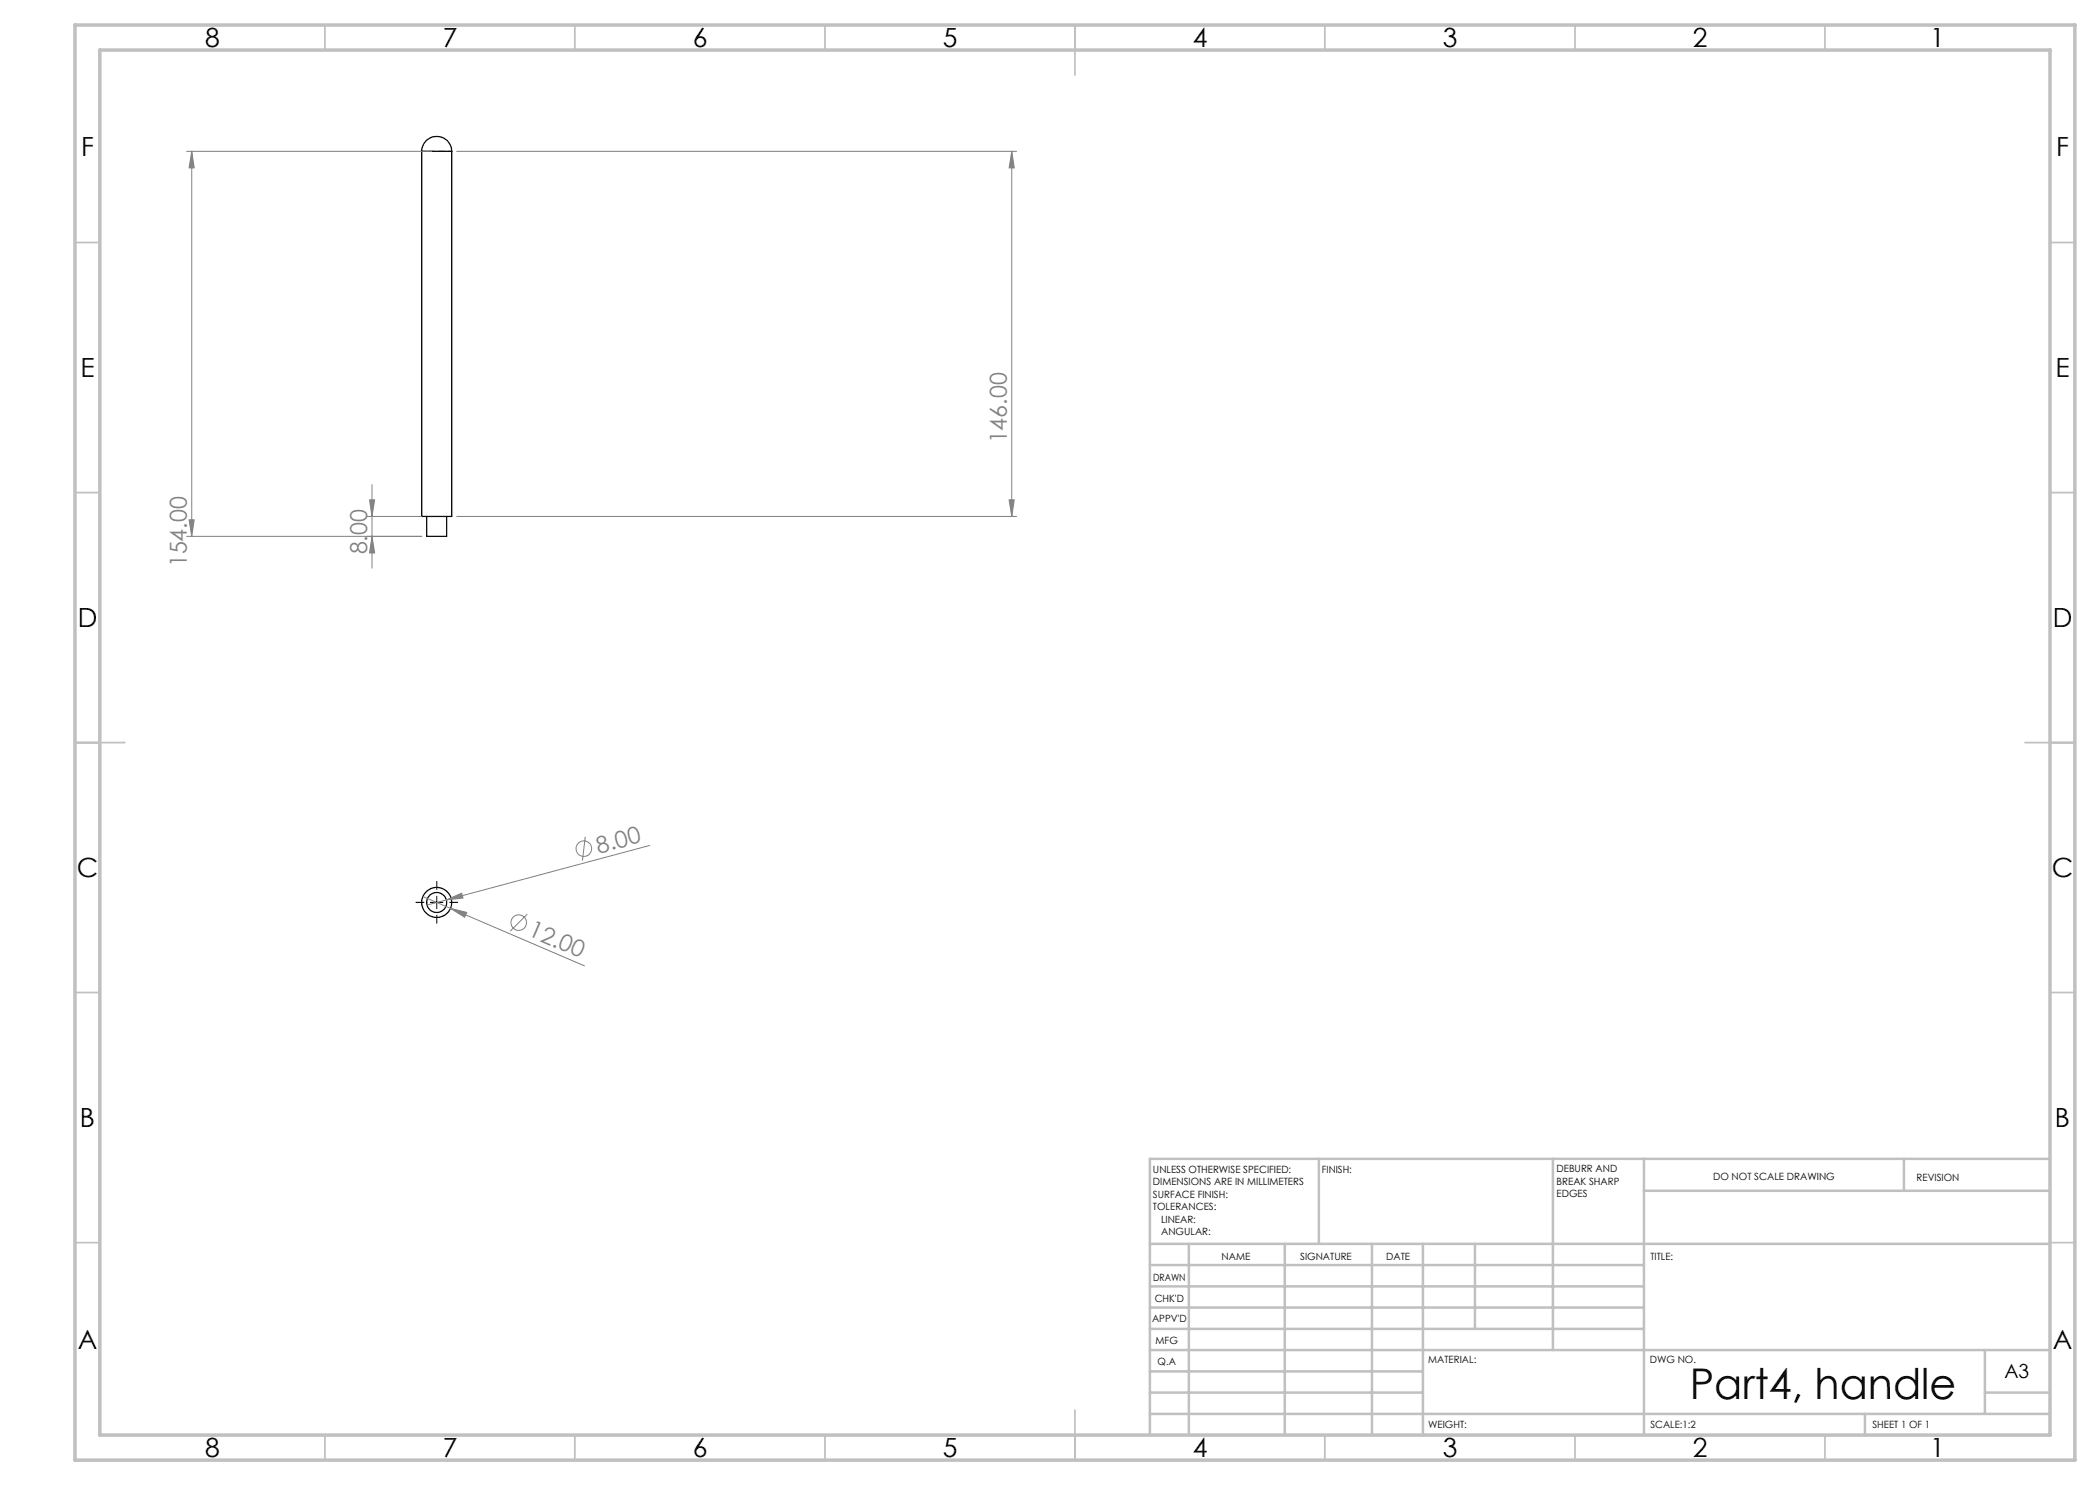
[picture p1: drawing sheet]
<svg xmlns="http://www.w3.org/2000/svg" width="420mm" height="297mm" viewBox="0 0 420 297" stroke-linecap="round" stroke-linejoin="round" font-family="sans-serif">
<path d="M90.4 30.3h-6" fill="none" stroke="#000" stroke-width=".2" stroke-dasharray="1.3 .6" stroke-dashoffset=".5" stroke-linecap="butt"/>
<g fill="none" stroke="#000" stroke-width=".25">
<path d="M84.3 30.3a3 3 0 0 1 3-3 3 3 0 0 1 3 3M84.3 30.3v73h6v-73M84.3 30.3h6M85.3 103.3v4h4v-4"/>
<circle cx="87.3" cy="180.5" r="1.99"/>
<circle cx="87.3" cy="180.5" r="3"/>
</g>
<g fill="none" stroke="#808080" stroke-width=".2">
<path d="M37.3 30.3h49M38.3 30.3l.5 3.3h-1zM38.3 30.3v77M91.3 30.3h112M202.4 30.3l.4 3.3h-1zM202.4 30.3v73M73.9 100h1l-.5 3.3zM74.4 96.9v16.7M201.8 100h1l-.4 3.3zM37.3 107.3h47M37.8 104h1l-.5 3.3zM73.4 103.3h10.9"/>
<path d="M74.4 107.3l.5 3.3h-1zM91.3 103.3h112M84.6 179.3l32.3 13.9M89.3 180l3-1.4 .3 1zM89.3 180l-3.9 1M117.1 167.4l-.6 4.7M130 169.1l-40.7 10.9M90.1 181.7l3.2 .8-.4 .9zM105.4 182.8l-3.3 3.4"/>
<circle cx="116.8" cy="169.7" r="1.55"/>
<circle cx="103.7" cy="184.5" r="1.54"/>
</g>
<path d="M87.4 178v-1.8M84.9 180.5h-1.8M87.4 183v1.7M89.9 180.5h1.7" fill="none" stroke="#000" stroke-width=".2" stroke-dasharray="15.2 1.3 1.3 1.3" stroke-linecap="butt"/>
<path d="M87.3 179.2v2.5M86.1 180.5h2.5" fill="none" stroke="#000" stroke-width=".2"/>
<g fill="none" stroke="#c0c0c0" stroke-width=".35">
<path d="M65 5v5M115 5v5M165 5v5M215 5v10M265 5v5M315 5v5M365 5v5M15 48.5h5M410 48.5h5M15 98.5h5M410 98.5h5M15 148.5h10"/>
<path d="M405 148.5h10M15 198.5h5M410 198.5h5M15 248.5h5M410 248.5h5M65 287v5M115 287v5M165 287v5M215 282v10M265 287v5M315 287v5M365 287v5"/>
</g>
<g fill="none" stroke="#c0c0c0" stroke-width=".5">
<path d="M263.8 231.8v17M310.6 231.8v38.2M328.8 231.8v55.2M328.8 238.2h81.2M380.8 231.8v6.4M410 231.8h-180v55.2M230 248.8h180M230 257.3h98.8M230 253h98.8M237.8 248.8v38.2M257 248.8v38.2M274.4 248.8v38.2"/>
<path d="M284.6 248.8v38.2M295 248.8v17M230 265.8h98.8M230 261.5h98.8M230 278.5h54.6M230 274.3h54.6M230 270h180M397 278.5h13M397 270v12.8M230 282.8h180M373 282.8v4.2"/>
</g>
<path d="M15 5h400v287h-400zM20 10h390v277h-390z" fill="none" stroke="#c0c0c0" stroke-width=".7"/>
<g fill="#808080">
<path d="M89.3 180l3-1.4 .3 1z"/>
<path d="M90.1 181.7l3.2 .8-.4 .9z"/>
<path d="M201.8 100h1l-.4 3.3zM202.4 30.3l.4 3.3h-1z"/>
<path d="M73.9 100h1l-.5 3.3zM74.4 107.3l.5 3.3h-1zM38.3 30.3l.5 3.3h-1zM37.8 104h1l-.5 3.3z"/>
</g>
<text font-size="8.5" x="338" y="279.7">Part4, handle</text>
<g font-size="5.3">
<text x="41" y="9.5">8</text>
<text x="88.5" y="9.5">7</text>
<text x="138.5" y="9.5">6</text>
<text x="188.5" y="9.5">5</text>
<text x="238.5" y="9.5">4</text>
<text x="288.5" y="9.5">3</text>
<text x="338.5" y="9.5">2</text>
<text x="386" y="9.5">1</text>
<text x="16.2" y="31.3">F</text>
<text x="411.2" y="31.3">F</text>
<text x="16.1" y="75.5">E</text>
<text x="411.1" y="75.5">E</text>
<text x="15.5" y="125.5">D</text>
<text x="410.5" y="125.5">D</text>
<text x="15.4" y="175.5">C</text>
<text x="410.4" y="175.5">C</text>
<text x="16" y="225.5">B</text>
<text x="411" y="225.5">B</text>
<text x="15.5" y="269.8">A</text>
<text x="410.5" y="269.8">A</text>
<text x="41" y="291.5">8</text>
<text x="88.5" y="291.5">7</text>
<text x="138.5" y="291.5">6</text>
<text x="188.5" y="291.5">5</text>
<text x="238.5" y="291.5">4</text>
<text x="288.5" y="291.5">3</text>
<text x="338.5" y="291.5">2</text>
<text x="386" y="291.5">1</text>
</g>
<g font-size="4.7" fill="#808080">
<text x="201.3" y="88.7" transform="rotate(-90 201.3 88.7)">146.00</text>
<text x="37.3" y="113.5" transform="rotate(-90 37.3 113.5)">154.00</text>
<text x="73.4" y="110.9" transform="rotate(-90 73.4 110.9)">8.00</text>
<text x="119.7" y="170.7" transform="rotate(-15 119.7 170.7)">8.00</text>
<text x="105.5" y="187.1" transform="rotate(23 105.5 187.1)">12.00</text>
</g>
<text font-size="3.9" x="400.9" y="275.5">A3</text>
<g font-size="2">
<text x="230.6" y="234.6">UNLESS OTHERWISE SPECIFIED:</text>
<text x="230.6" y="237.1">DIMENSIONS ARE IN MILLIMETERS</text>
<text x="230.6" y="239.6">SURFACE FINISH:</text>
<text x="264.4" y="234.6">FINISH:</text>
<text x="311.3" y="234.5">DEBURR AND</text>
<text x="311.3" y="237">BREAK SHARP</text>
<text x="311.3" y="239.5">EDGES</text>
<text x="342.6" y="236">DO NOT SCALE DRAWING</text>
<text x="383.3" y="236.2">REVISION</text>
<text x="230.6" y="242.1">TOLERANCES:</text>
<text x="232.2" y="244.6">LINEAR:</text>
<text x="232.2" y="247.1">ANGULAR:</text>
<text x="244.3" y="252">NAME</text>
<text x="260" y="251.9">SIGNATURE</text>
<text x="277.2" y="251.9">DATE</text>
<text x="330.1" y="251.9">TITLE:</text>
<text x="230.6" y="256.1">DRAWN</text>
<text x="230.9" y="260.3">CHK'D</text>
<text x="230.4" y="264.4">APPV'D</text>
<text x="231.1" y="268.8">MFG</text>
<text x="231.5" y="273">Q.A</text>
<text x="285.6" y="272.5">MATERIAL:</text>
<text x="330" y="272.5">DWG NO.</text>
<text x="285.6" y="285.5">WEIGHT:</text>
<text x="330.1" y="285.6">SCALE:1:2</text>
<text x="374.5" y="285.6">SHEET 1 OF 1</text>
</g>
</svg>
